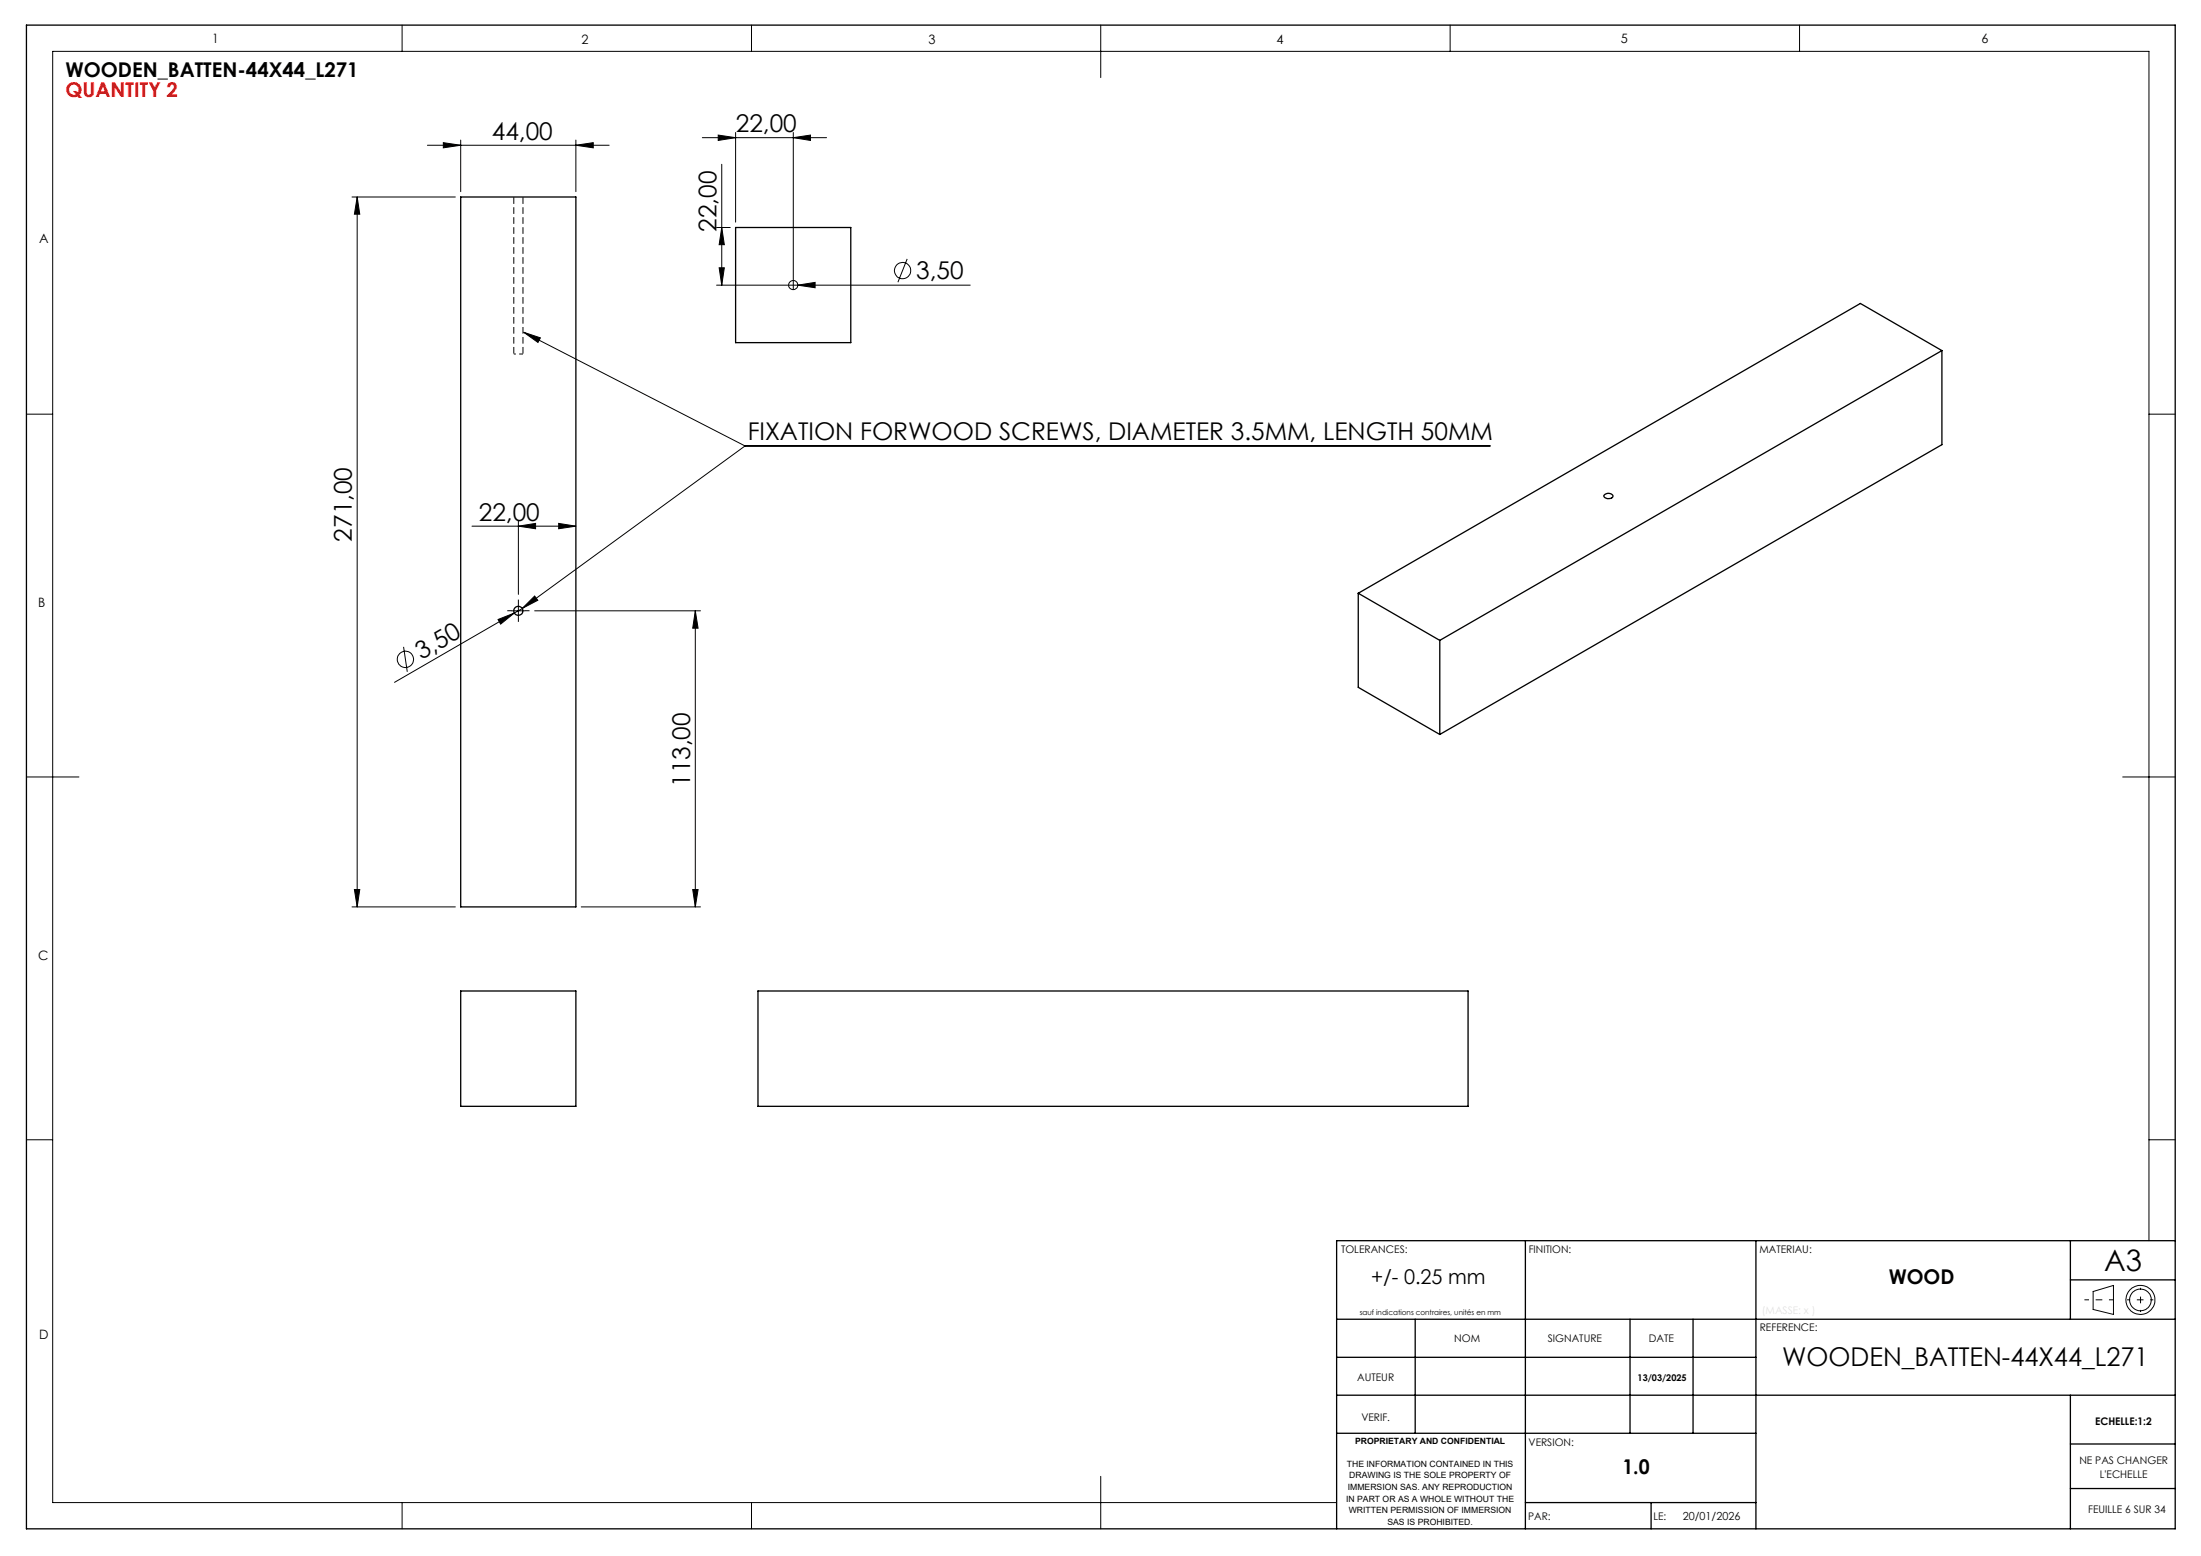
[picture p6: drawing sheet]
<svg xmlns="http://www.w3.org/2000/svg" width="420mm" height="297mm" viewBox="0 0 420 297" stroke-linecap="round" stroke-linejoin="round" font-family="sans-serif">
<g fill="none" stroke="#000" stroke-width=".25">
<path d="M5 4.8h410.1v287h-410.1zM87.9 37.6h22v135.5h-22zM140.4 43.4h21.9v22h-21.9zM370.6 66.9v18l-95.9 55.3M370.6 66.9l-95.9 55.3M370.6 66.9l-15.6-9-95.8 55.3M306.1 94.5a1.02 1.02 0 0 1 1.7 .2 1.02 1.02 0 0 1-1.8-.1zM259.2 113.2l15.5 9M259.2 113.2v18l15.5 9M274.7 122.2v18M87.9 189.2h22v22h-22zM144.6 189.2h135.5v22h-135.5z"/>
<path d="M291.1 236.8v55M335.1 236.8v55M395.1 236.8v15M415.1 236.8h-160v55M255.1 251.8h160M255.1 259.1h80M270.1 251.8v21.8M311 251.8v21.8M323.1 251.8v21.8M395.1 244.3h20M255.1 266.3h160M255.1 273.6h80"/>
<path d="M395.1 275.6h20M395.1 266.3v25.5M291.1 286.8h44M315.1 286.8v5M395.1 284.1h20"/>
<circle cx="98.9" cy="116.6" r=".86"/>
</g>
<path d="M98 67.6h1.8" fill="none" stroke="#000" stroke-width=".19" stroke-dasharray="1.3 .6" stroke-dashoffset=".9" stroke-linecap="butt"/>
<path d="M98 37.6v30M99.8 67.6v-30" fill="none" stroke="#000" stroke-width=".19" stroke-dasharray="1.3 .6" stroke-dashoffset="-.1" stroke-linecap="butt"/>
<g fill="none" stroke="#000" stroke-width=".19">
<path d="M76.7 4.8v5M143.4 4.8v5M210 4.8v10M276.7 4.8v5M343.4 4.8v5M67.2 37.6h19.7M68.2 37.6l.5 3.3h-1.1zM68.2 37.6v135.5M81.6 27.7h34.6M84.6 27.2l3.3 .5-3.3 .5zM87.9 26.7v9.9M109.9 27.7l3.3-.5v1z"/>
<path d="M109.9 26.7v9.9M134 26.3h23.7M137.1 25.8l3.3 .5-3.3 .5zM137.7 31.4v23M140.4 25.3v17.1M151.4 26.3l3.3-.5v1zM151.4 25.3v28.1M136.7 54.4h13.7M136.7 43.4h2.6M137.2 51.1h1l-.5 3.3zM137.7 43.4l.5 3.3h-1zM150.5 54.4h34.6"/>
<path d="M151.4 53.5v1.8M152.2 54.4l3.3-.5v1zM173.1 49.4l-1.8 4.5M5 79.1h5.1M99.9 63.4l3.2 1.1-.4 .9zM99.9 63.4l42.3 21.7M410.1 79.1h5M98.9 99.4v14M106.6 99.9l3.3 .5-3.3 .5zM142.2 85.1h142.2M142.2 85.1l-42.5 31M90.1 100.4h19.8"/>
<path d="M95 118.2l3.1-1.2-2.6 2.1zM97.6 116.6h2.6M98.1 117l-22.8 13.2M98.9 100.4l3.3-.5v1zM98.9 115.4v2.4M99.7 116.1l2.3-2.3 .6 .8zM99.7 116.2l-1.6 .8M102 116.6h31.7M132.7 116.6l.5 3.3h-1zM132.7 116.6v56.5M77 123.5l.7 4.7M5 148.3h10.1"/>
<path d="M405.1 148.3h10M67.2 173.1h19.7M67.6 169.8h1.1l-.5 3.3zM110.9 173.1h22.8M132.2 169.8h1l-.5 3.3zM5 217.6h5.1M410.1 217.6h5M410.1 236.8v-227h-400v277h245M399.4 246.5l3.9-1.1v5.5l-3.9-1zM76.7 286.8v5M143.4 286.8v5M210 281.8v10"/>
<circle cx="151.4" cy="54.4" r=".87"/>
<circle cx="172.2" cy="51.7" r="1.56"/>
<circle cx="77.4" cy="125.9" r="1.55"/>
<circle cx="408.4" cy="248.1" r="2.08"/>
<circle cx="408.4" cy="248.1" r="2.78"/>
</g>
<path d="M97.7 116.6h-.9M98.9 115.3v-.9M98.9 117.8v.9M100.2 116.6h.8" fill="none" stroke="#000" stroke-width=".19" stroke-dasharray="30.5 1.3 1.3 1.3" stroke-linecap="butt"/>
<path d="M397.8 248.1h5.5" fill="none" stroke="#000" stroke-width=".19" stroke-dasharray="30.5 1.3 1.3 1.3" stroke-dashoffset="29.6" stroke-linecap="butt"/>
<path d="M408.5 245.8v4.6" fill="none" stroke="#000" stroke-width=".19" stroke-dasharray="30.5 1.3 1.3 1.3" stroke-dashoffset="30.1" stroke-linecap="butt"/>
<path d="M405.9 248.1h5" fill="none" stroke="#000" stroke-width=".19" stroke-dasharray="30.5 1.3 1.3 1.3" stroke-dashoffset="29.9" stroke-linecap="butt"/>
<g fill="#000">
<path d="M152.2 54.4l3.3-.5v1zM95 118.2l3.1-1.2-2.6 2.1z"/>
<path d="M109.9 27.7l3.3-.5v1zM84.6 27.2l3.3 .5-3.3 .5z"/>
<path d="M151.4 26.3l3.3-.5v1zM137.1 25.8l3.3 .5-3.3 .5z"/>
<path d="M137.2 51.1h1l-.5 3.3zM137.7 43.4l.5 3.3h-1z"/>
<path d="M98.9 100.4l3.3-.5v1zM106.6 99.9l3.3 .5-3.3 .5zM99.7 116.1l2.3-2.3 .6 .8zM99.9 63.4l3.2 1.1-.4 .9z"/>
<path d="M132.7 116.6l.5 3.3h-1zM132.2 169.8h1l-.5 3.3z"/>
<path d="M67.6 169.8h1.1l-.5 3.3zM68.2 37.6l.5 3.3h-1.1z"/>
</g>
<text font-size="5.6" x="401.5" y="242.6">A3</text>
<text font-size="4.9" x="340.1" y="260.7">WOODEN_BATTEN-44X44_L271</text>
<g font-size="4.7">
<text x="93.9" y="26.7">44,00</text>
<text x="140.4" y="25.3">22,00</text>
<text x="136.7" y="44.3" transform="rotate(-90 136.7 44.3)">22,00</text>
<text x="174.8" y="53.3">3,50</text>
<text x="142.7" y="84.1">FIXATION FORWOOD SCREWS, DIAMETER 3.5MM, LENGTH 50MM</text>
<text x="91.4" y="99.4">22,00</text>
<text x="67.2" y="103.4" transform="rotate(-90 67.2 103.4)">271,00</text>
<text x="80.5" y="126" transform="rotate(-30 80.5 126)">3,50</text>
<text x="131.7" y="150.2" transform="rotate(-90 131.7 150.2)">113,00</text>
</g>
<g font-size="3.9">
<text x="12.5" y="14.7">WOODEN_BATTEN-44X44_L271</text>
<text x="261.6" y="245">+/- 0.25 mm</text>
<text x="360.4" y="245">WOOD</text>
<text x="309.6" y="281.3">1.0</text>
</g>
<text font-size="3.9" fill="#f00" x="12.5" y="18.6">QUANTITY 2</text>
<g font-size="2.5">
<text x="40.5" y="8.2">1</text>
<text x="110.9" y="8.4">2</text>
<text x="177.2" y="8.4">3</text>
<text x="243.6" y="8.4">4</text>
<text x="309.3" y="8.2">5</text>
<text x="378.1" y="8.2">6</text>
<text x="7.4" y="46.4">A</text>
<text x="7.3" y="115.8">B</text>
<text x="7.3" y="183.3">C</text>
<text x="7.5" y="255.6">D</text>
</g>
<text font-size="2.1" x="321.1" y="290.1">20/01/2026</text>
<g font-size="2">
<text x="255.9" y="239.1">TOLERANCES:</text>
<text x="291.7" y="239.1">FINITION:</text>
<text x="335.7" y="239.1">MATERIAU:</text>
<text x="277.5" y="256.1">NOM</text>
<text x="295.4" y="256.1">SIGNATURE</text>
<text x="314.6" y="256.1">DATE</text>
<text x="335.8" y="254">REFERENCE:</text>
<text x="259" y="263.6">AUTEUR</text>
<text x="259.8" y="271.2">VERIF.</text>
<text x="291.7" y="276">VERSION:</text>
<text x="399.8" y="272">ECHELLE:1:2</text>
<text x="396.8" y="279.5">NE PAS CHANGER</text>
<text x="400.7" y="282">L'ECHELLE</text>
<text x="291.6" y="290.1">PAR:</text>
<text x="315.5" y="290.1">LE:</text>
<text x="398.5" y="288.7">FEUILLE 6 SUR 34</text>
</g>
<text font-size="1.8" x="312.5" y="263.7">13/03/2025</text>
<g font-size="1.6">
<text x="258.6" y="275.6">PROPRIETARY AND CONFIDENTIAL</text>
<text x="257" y="280">THE INFORMATION CONTAINED IN THIS</text>
<text x="256.9" y="286.6">IN PART OR AS A WHOLE WITHOUT THE</text>
<text x="257.2" y="284.4">IMMERSION SAS. ANY REPRODUCTION</text>
<text x="257.5" y="282.2">DRAWING IS THE SOLE PROPERTY OF</text>
<text x="257.4" y="288.8">WRITTEN PERMISSION OF IMMERSION</text>
<text x="264.8" y="291">SAS IS PROHIBITED.</text>
</g>
<text font-size="1.4" x="259.5" y="251">sauf indications contraires, unités en mm</text>
</svg>
